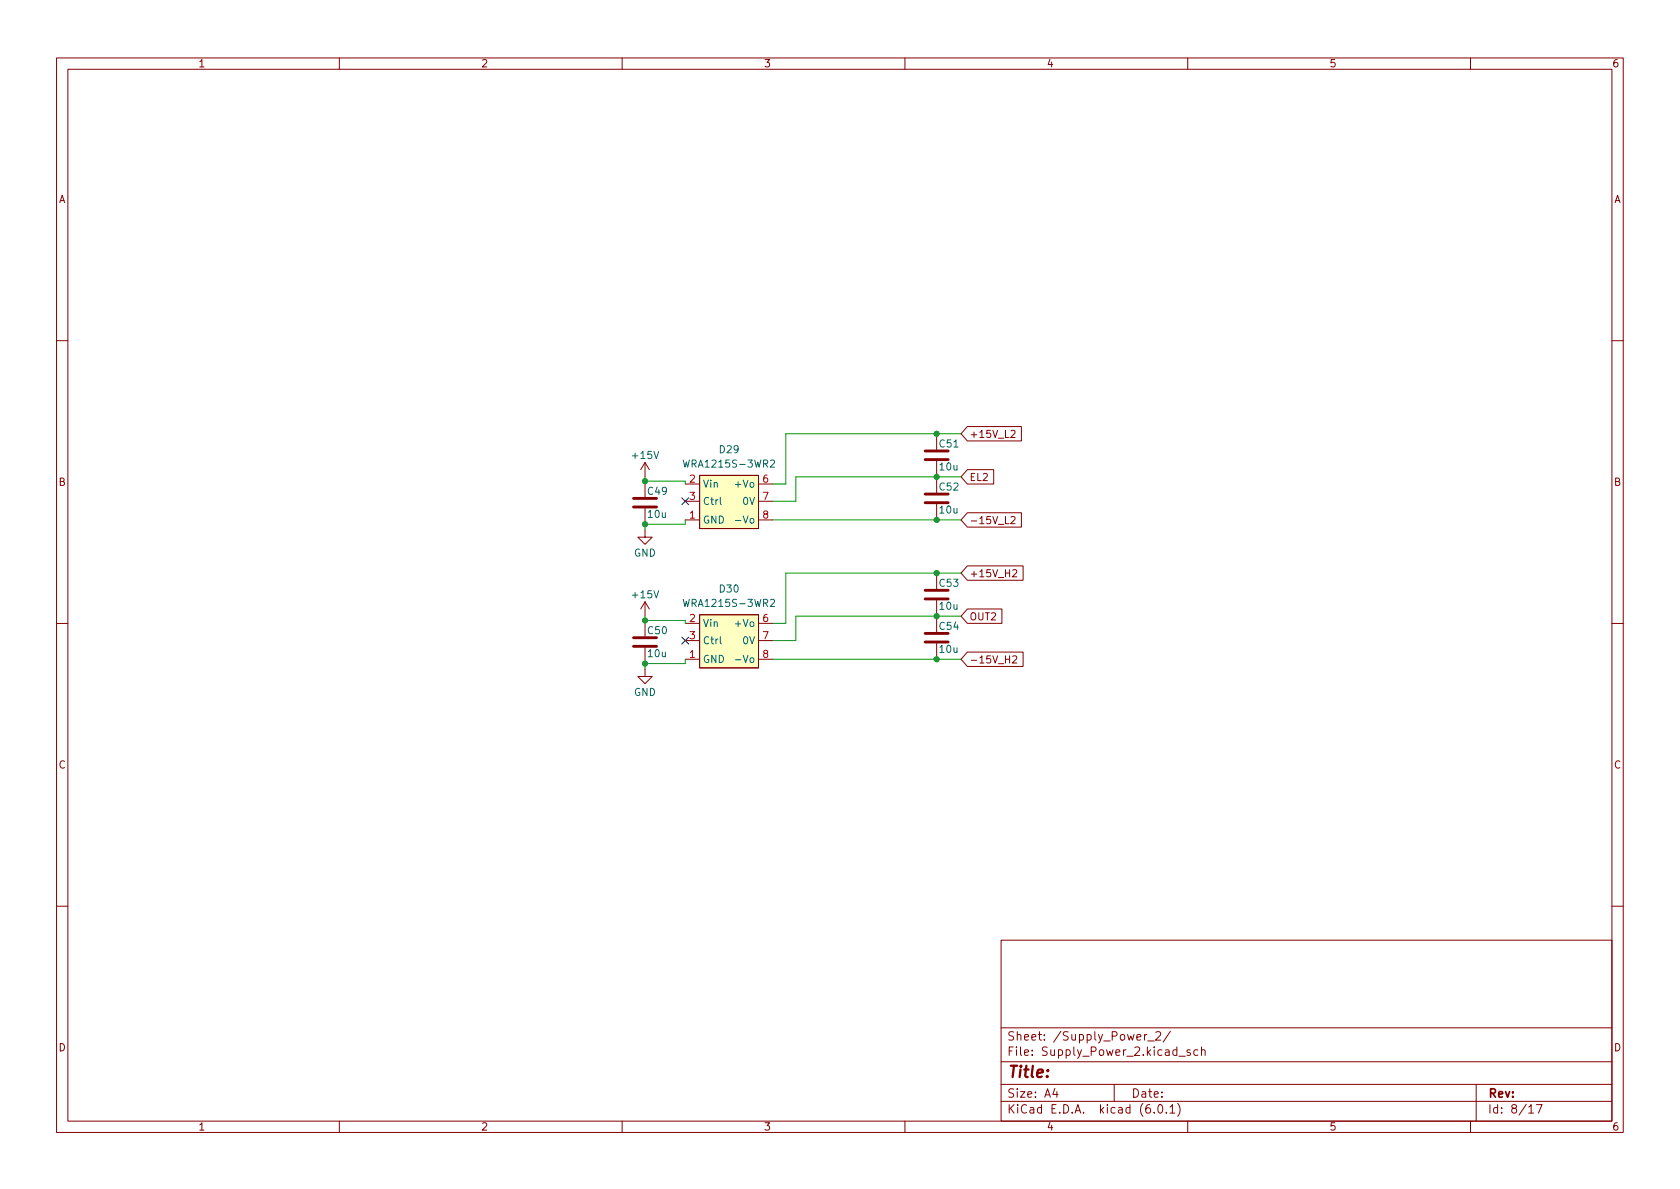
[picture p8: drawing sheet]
<svg xmlns="http://www.w3.org/2000/svg" width="297mm" height="210mm" viewBox="0 0 297 210" stroke-linecap="round" stroke-linejoin="round" font-family="sans-serif">
<g fill="none" stroke="#840000" stroke-width=".18">
<path d="M10 10.2h277v190.1h-277zM12 12.2h273v186.1h-273zM60 10.2v2M110 10.2v2M160 10.2v2M210 10.2v2M260 10.2v2M10 60.2h2M165.6 76.7v2.8M171 75.4h9.6v2.6h-9.6l-1.1-1.3zM178.7 76.2l.5-.1 .3 .4-.8 .9h.8M285 60.2h2"/>
<path d="M114 93.7v1.3h1.3l-1.3 1.3-1.2-1.3h1.2M114 81.8l-.7 1.3M114 81.8v2.5M114 85.1v2.8M114 89.9v2.8M114 81.8l.8 1.3M121.2 91.9h2.5M121.2 85.6h2.5M121.2 88.6h2.5M123.7 84.1h10.4v9.4h-10.4zM134.1 91.9h2.6M134.1 85.6h2.6"/>
<path d="M134.1 88.6h2.6M165.6 81.5v5.6M165.6 89.1v2.8M171 83.1h4.7v2.5h-4.7l-1.1-1.3zM171 90.7h9.6v2.5h-9.6l-1.1-1.3zM178.7 91.5l.5-.2 .3 .4-.8 .9h.8M10 110.2h2M114 118.4v1.2h1.3l-1.3 1.3-1.2-1.3h1.2M114 106.4v2.6M114 109.7v2.8M114 114.5v2.8M114 106.4l-.7 1.3"/>
<path d="M114 106.4l.8 1.3M121.2 110.2h2.5M121.2 116.6h2.5M121.2 113.3h2.5M123.7 108.7h10.4v9.4h-10.4zM134.1 110.2h2.6M134.1 116.6h2.6M134.1 113.3h2.6M165.6 101.3v2.8M165.6 106.2v5.6M165.6 113.8v2.8M171 107.7h6.1v2.5h-6.1l-1.1-1.2z"/>
<path d="M171 100.1h9.9v2.5h-9.9l-1.1-1.3zM171 115.3h9.9v2.6h-9.9l-1.1-1.3zM179.1 100.9l.4-.2 .3 .4-.8 .9h.8M179.1 116.1l.4-.1 .3 .3-.8 .9h.8M285 110.2h2M10 160.2h2M177 166.3h108v32h-108zM285 160.2h2M60 198.3v2M110 198.3v2M160 198.3v2M177 194.8h108"/>
<path d="M177 191.8h108M177 187.8h108M177 181.8h108M186.5 192.5l-.4 1h1M186.9 193v1M197 191.8v3M202.4 182.9v1M202.8 182.9l-.3 .1-.1 .2M202.9 184.1h1.2M204.1 196.7v.1M204.4 182.6l.5-.2 .2 .2 .1 .3-.9 1h.9M204.9 195.4l.2-.1a.81 .81 0 0 1 .6 .7 .81 .81 0 0 1-.3 .8h-.2a.81 .81 0 0 1-.6-.6 .81 .81 0 0 1 .3-.8z"/>
<path d="M206.2 196.7v.1M206.9 195.8l.4-.5v1.5M206.9 196.8h.8M206.9 182.4l-1.3 1.9M208.2 195.1a1.72 1.72 0 0 1 0 2.3M208.4 186.8h1.2M210 198.3v2M210.4 185.7l-.3-.1-.2 .2v.3l.5 .1v.4h-.5M211.8 185.7l-.4-.1-.3 .3v.4l.1 .3h.6M212.4 185.8l.2-.2 .4 .1 .1 .9M212.4 185.1v1.5M260 198.3v2"/>
<path d="M261 191.8v6.5M270.3 195.8l.4-.5v1.5M270.3 196.8h.9M271.7 195.3h.9l-.6 1.5"/>
</g>
<g fill="#ffffc2" stroke="#ffffc2" stroke-width=".18">
<path d="M123.7 108.7h10.4v9.4h-10.4z"/>
<path d="M123.7 84.1h10.4v9.4h-10.4z"/>
</g>
<path d="M120.8 81.3l.3 1.3 .2-.9 .3 .9 .3-1.3M127.4 87.9v1.1l.1 .2M130 92h1M136.2 81.5l.5-.2 .2 .4-.7 .9h.7M120.8 106l.3 1.2 .2-.9 .3 .9 .3-1.2M127.4 112.6v1.1l.1 .2M130 116.7h1M136.2 106.1l.5-.1 .2 .3-.7 .9h.7" fill="none" stroke="#006464" stroke-width=".18"/>
<path d="M163.6 79.8h4M112 89.7h4.1M112 88.1h4.1M163.6 88.9h4M163.6 87.4h4M163.6 81.3h4M112 114.3h4.1M112 112.8h4.1M163.6 105.9h4M163.6 104.4h4M163.6 113.5h4M163.6 112h4" fill="none" stroke="#840000" stroke-width=".51"/>
<path d="M169.9 76.7h-31v8.9h-2.2M114 84.3v.8h7.2v.5M121.2 91.9v.8h-7.2v1M136.7 91.9h33.2M169.9 84.3h-29.2v4.3h-4M114 109v.7h7.2v.5M121.2 116.6v.7h-7.2v1.1M136.7 116.6h33.2M169.9 109h-29.2v4.3h-4M169.9 101.3h-31v8.9h-2.2" fill="none" stroke="#009600" stroke-width=".18"/>
<path d="M120.5 88l1.3 1.2M121.8 88l-1.3 1.2M120.5 112.7l1.3 1.2M121.8 112.7l-1.3 1.2" fill="none" stroke="#000084" stroke-width=".18"/>
<g fill="#009600" stroke="#009600" stroke-width=".18">
<circle cx="114" cy="109.7" r=".46"/>
<circle cx="114" cy="117.3" r=".46"/>
<circle cx="114" cy="92.7" r=".46"/>
<circle cx="114" cy="85.1" r=".46"/>
<circle cx="165.6" cy="109" r=".46"/>
<circle cx="165.6" cy="101.3" r=".46"/>
<circle cx="165.6" cy="76.7" r=".46"/>
<circle cx="165.6" cy="84.3" r=".46"/>
<circle cx="165.6" cy="116.6" r=".46"/>
<circle cx="165.6" cy="91.9" r=".46"/>
</g>
<text font-size="2.8" fill="#840000" x="178" y="190.6">Title:</text>
<g font-size="2.1" fill="#840000">
<text x="178" y="184">Sheet: /Supply_Power_2/</text>
<text x="178" y="186.7">File: Supply_Power_2.kicad_sch</text>
<text x="178" y="196.9">KiCad E.D.A. kicad (6.0.1)</text>
<text x="178" y="194.1">Size: A4</text>
<text x="200" y="194.1">Date:</text>
<text x="263" y="194.1">Rev:</text>
<text x="263" y="196.9">Id: 8/17</text>
</g>
<g font-size="1.8" fill="#840000">
<text x="35" y="11.9">1</text>
<text x="85" y="11.9">2</text>
<text x="135" y="11.9">3</text>
<text x="185" y="11.9">4</text>
<text x="235" y="11.9">5</text>
<text x="285" y="11.9">6</text>
<text x="10.3" y="35.9">A</text>
<text x="285.3" y="35.9">A</text>
<text x="171.4" y="77.4">+15V_L2</text>
<text x="10.3" y="85.9">B</text>
<text x="171.4" y="85">EL2</text>
<text x="285.3" y="85.9">B</text>
<text x="171.4" y="92.7">-15V_L2</text>
<text x="171.4" y="102.1">+15V_H2</text>
<text x="171.4" y="109.7">OUT2</text>
<text x="171.4" y="117.3">-15V_H2</text>
<text x="10.3" y="135.9">C</text>
<text x="285.3" y="135.9">C</text>
<text x="10.3" y="185.9">D</text>
<text x="285.3" y="185.9">D</text>
<text x="35" y="199.9">1</text>
<text x="85" y="199.9">2</text>
<text x="135" y="199.9">3</text>
<text x="185" y="199.9">4</text>
<text x="235" y="199.9">5</text>
<text x="285" y="199.9">6</text>
</g>
<g font-size="1.8" fill="#006464">
<text x="112" y="81.1">+15V</text>
<text x="121.5" y="82.7">WRA1215S-3WR2</text>
<text x="127.3" y="80.1">D29</text>
<text x="166.2" y="79.1">C51</text>
<text x="166.2" y="83.2">10u</text>
<text x="114.6" y="87.5">C49</text>
<text x="124.2" y="86.2">Vin</text>
<text x="124.2" y="89.3">Ctrl</text>
<text x="130.3" y="86.2">+Vo</text>
<text x="131.4" y="89.3">0V</text>
<text x="166.2" y="86.7">C52</text>
<text x="114.6" y="91.6">10u</text>
<text x="124.2" y="92.6">GND</text>
<text x="130.8" y="92.6">-Vo</text>
<text x="166.2" y="90.8">10u</text>
<text x="112.1" y="98.4">GND</text>
<text x="112" y="105.8">+15V</text>
<text x="121.5" y="107.3">WRA1215S-3WR2</text>
<text x="127.3" y="104.8">D30</text>
<text x="166.2" y="103.8">C53</text>
<text x="166.2" y="107.8">10u</text>
<text x="114.6" y="112.1">C50</text>
<text x="124.2" y="110.9">Vin</text>
<text x="124.2" y="113.9">Ctrl</text>
<text x="130.3" y="110.9">+Vo</text>
<text x="131.4" y="113.9">0V</text>
<text x="166.2" y="111.4">C54</text>
<text x="114.6" y="116.2">10u</text>
<text x="124.2" y="117.2">GND</text>
<text x="130.8" y="117.2">-Vo</text>
<text x="166.2" y="115.4">10u</text>
<text x="112.1" y="123.1">GND</text>
</g>
<g font-size="1.8" fill="#a90000">
<text x="121.9" y="85.3">2</text>
<text x="121.9" y="88.4">3</text>
<text x="134.9" y="85.3">6</text>
<text x="134.9" y="88.4">7</text>
<text x="121.9" y="91.7">1</text>
<text x="134.9" y="91.7">8</text>
<text x="121.9" y="110">2</text>
<text x="121.9" y="113">3</text>
<text x="134.9" y="110">6</text>
<text x="134.9" y="113">7</text>
<text x="121.9" y="116.3">1</text>
<text x="134.9" y="116.3">8</text>
</g>
</svg>
